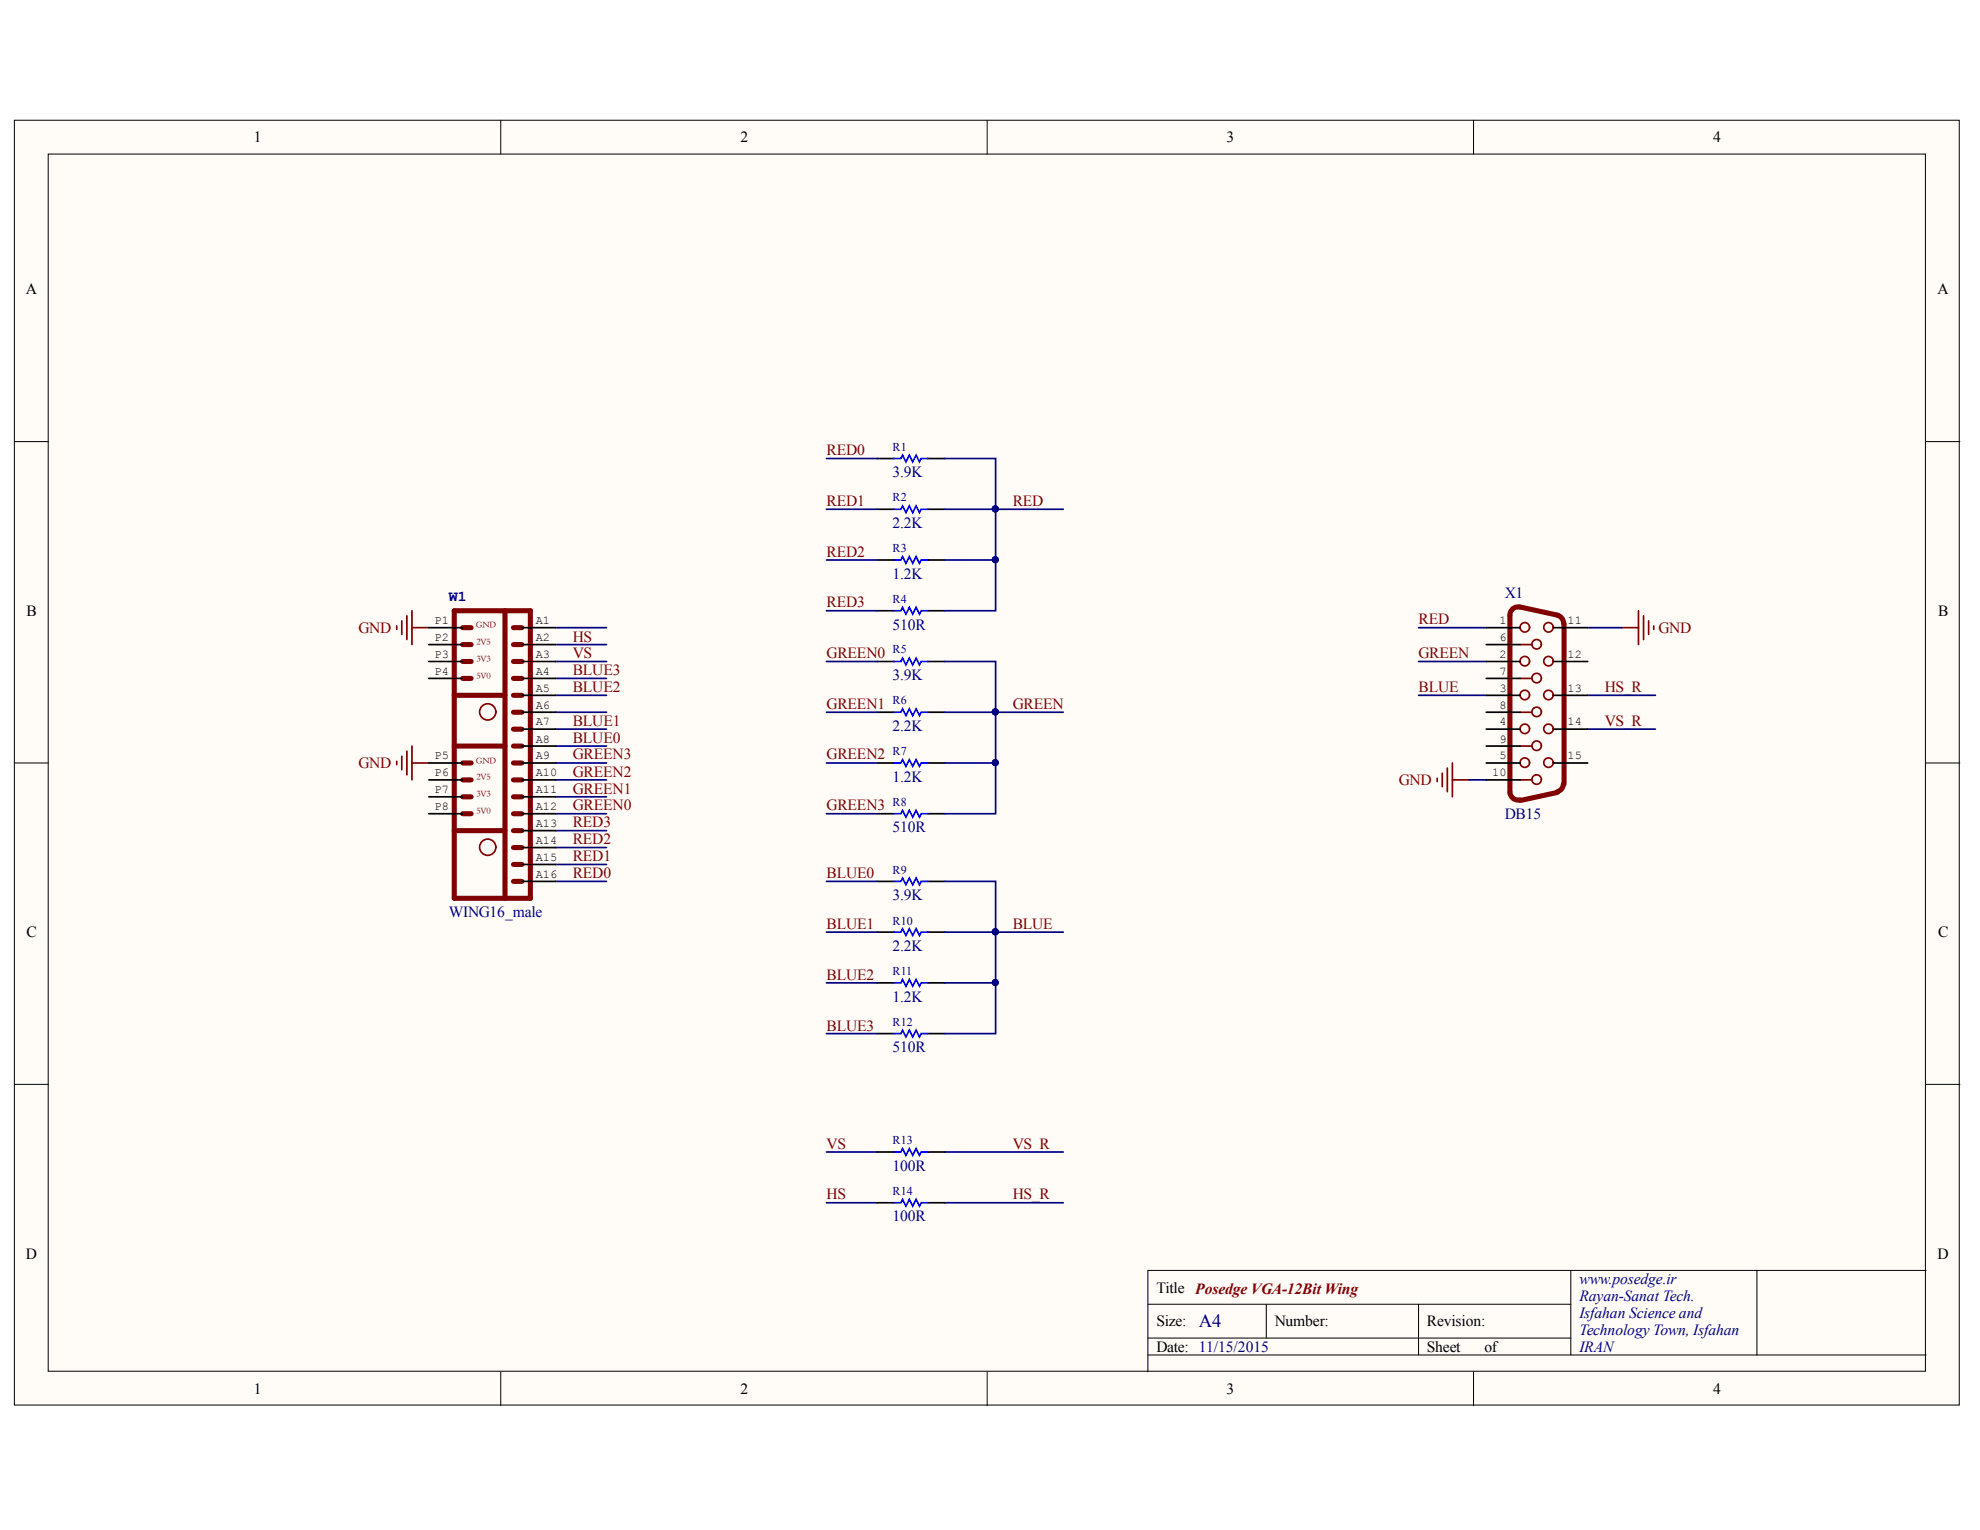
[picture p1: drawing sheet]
<svg xmlns="http://www.w3.org/2000/svg" width="279mm" height="216mm" viewBox="0 0 279 216" stroke-linecap="round" stroke-linejoin="round" font-family="sans-serif">
<g fill="#fffcf8" stroke="#000" stroke-width=".14">
<path d="M2 17h274.5v181.3h-274.5z"/>
<path d="M6.8 21.7h264.9v171.8h-264.9z"/>
</g>
<g fill="none" stroke="#000" stroke-width=".14">
<path d="M70.7 17v4.7M139.3 17v4.7M207.9 17v4.7M2 62.3h4.8M271.8 62.3h4.8M2 107.7h4.8M271.8 107.7h4.8M2 153h4.8M271.8 153h4.8M221.7 179.3v11.9M247.9 179.3h-85.9v14.3M271.8 179.3h-23.9v11.9"/>
<path d="M70.7 193.6v4.8M139.3 193.6v4.8M162 184h59.7M162 191.2h109.8M162 188.8h59.7M178.7 184v4.8M200.2 184v7.2M207.9 193.6v4.8"/>
</g>
<g fill="none" stroke="#800000" stroke-width=".24">
<path d="M56 88.3v.5M56.7 87.6v1.9M57.4 86.9v3.3M58.1 86.2v4.8M58.1 88.6h2.4M214.5 91h1.7M214.5 95.7h1.7M228.8 88.6h2.4M231.2 86.2v4.8M231.9 86.9v3.3M232.6 87.6v1.9M233.4 88.3v.5"/>
<path d="M56 107.4v.5M56.7 106.7v1.9M57.4 106v3.3M58.1 105.3v4.8M58.1 107.7h2.4M202.8 109.8v.5M203.5 109.1v1.9M204.2 108.4v3.3M204.9 107.7v4.7M204.9 110.1h2.4M214.5 110.1h1.7M214.5 100.5h1.7"/>
<path d="M214.5 105.3h1.7"/>
<circle cx="215.2" cy="93.3" r=".67"/>
<circle cx="215.2" cy="88.5" r=".67"/>
<circle cx="215.2" cy="98.1" r=".67"/>
<circle cx="216.8" cy="95.7" r=".67"/>
<circle cx="216.8" cy="90.9" r=".67"/>
<circle cx="218.5" cy="93.3" r=".67"/>
<circle cx="218.5" cy="98.1" r=".67"/>
<circle cx="218.5" cy="88.5" r=".67"/>
<circle cx="68.8" cy="119.6" r="1.15"/>
<circle cx="68.8" cy="100.5" r="1.15"/>
<circle cx="215.2" cy="102.8" r=".67"/>
<circle cx="215.2" cy="107.6" r=".67"/>
<circle cx="216.8" cy="105.2" r=".67"/>
<circle cx="216.8" cy="100.5" r=".67"/>
<circle cx="216.8" cy="110" r=".67"/>
<circle cx="218.5" cy="102.8" r=".67"/>
<circle cx="218.5" cy="107.6" r=".67"/>
</g>
<g fill="none" stroke="#000" stroke-width=".24">
<path d="M123.8 64.7h2.4M123.8 71.9h2.4M123.8 79h2.4M130.9 64.7h2.4M130.9 71.9h2.4M130.9 79h2.4M60.5 93.3h4.8M60.5 95.7h4.8M60.5 91h4.8M60.5 88.6h4.8M73.6 93.3h4.8M73.6 98.1h4.8"/>
<path d="M73.6 95.7h4.8M73.6 91h4.8M73.6 88.6h4.8M123.8 86.2h2.4M123.8 93.3h2.4M130.9 86.2h2.4M130.9 93.3h2.4M209.7 93.3h4.8M209.7 98.1h4.8M209.7 95.7h4.8M209.7 91h4.8M209.7 88.6h4.8"/>
<path d="M219.3 93.3h4.7M219.3 98.1h4.7M219.3 88.6h4.7M60.5 107.7h4.8M60.5 114.8h4.8M60.5 112.4h4.8M60.5 110.1h4.8M73.6 100.5h4.8M73.6 107.7h4.8M73.6 114.8h4.8M73.6 105.3h4.8M73.6 102.9h4.8"/>
<path d="M73.6 119.6h4.8M73.6 117.2h4.8M73.6 112.4h4.8M73.6 110.1h4.8M123.8 100.5h2.4M123.8 107.7h2.4M123.8 114.8h2.4M130.9 100.5h2.4M130.9 107.7h2.4M130.9 114.8h2.4M209.7 100.5h4.8M209.7 107.7h4.8"/>
<path d="M209.7 105.3h4.8M209.7 102.9h4.8M209.7 110.1h4.8M219.3 107.7h4.7M219.3 102.9h4.7M73.6 124.4h4.8M73.6 122h4.8M123.8 124.4h2.4M123.8 131.5h2.4M123.8 138.7h2.4M130.9 124.4h2.4M130.9 131.5h2.4"/>
<path d="M130.9 138.7h2.4M123.8 145.9h2.4M130.9 145.9h2.4M123.8 162.6h2.4M123.8 169.7h2.4M130.9 162.6h2.4M130.9 169.7h2.4"/>
</g>
<g fill="none" stroke="#00f" stroke-width=".24">
<path d="M126.2 64.7h.9l.3-.5 .4 1 .5-1 .5 1 .5-1 .4 1 .3-.5h.9M126.2 71.9h.9l.3-.5 .4 .9 .5-.9 .5 .9 .5-.9 .4 .9 .3-.4h.9M126.2 79h.9l.3-.5 .4 1 .5-1 .5 1 .5-1 .4 1 .3-.5h.9M126.2 86.2h.9l.3-.5 .4 1 .5-1 .5 1 .5-1 .4 1 .3-.5h.9M126.2 93.3h.9l.3-.4 .4 .9 .5-.9 .5 .9 .5-.9 .4 .9 .3-.5h.9M126.2 100.5h.9l.3-.5 .4 1 .5-1 .5 1 .5-1 .4 1 .3-.5h.9M126.2 107.7h.9l.3-.5 .4 .9 .5-.9 .5 .9 .5-.9 .4 .9 .3-.4h.9M126.2 114.8h.9l.3-.5 .4 1 .5-1 .5 1 .5-1 .4 1 .3-.5h.9M126.2 124.4h.9l.3-.5 .4 1 .5-1 .5 1 .5-1 .4 1 .3-.5h.9M126.2 131.5h.9l.3-.4 .4 .9 .5-.9 .5 .9 .5-.9 .4 .9 .3-.5h.9M126.2 138.7h.9l.3-.5 .4 1 .5-1 .5 1 .5-1 .4 1 .3-.5h.9M126.2 145.9h.9l.3-.5 .4 .9 .5-.9 .5 .9 .5-.9 .4 .9 .3-.4h.9"/>
<path d="M126.2 162.6h.9l.3-.5 .4 .9 .5-.9 .5 .9 .5-.9 .4 .9 .3-.4h.9M126.2 169.7h.9l.3-.5 .4 1 .5-1 .5 1 .5-1 .4 1 .3-.5h.9"/>
</g>
<g fill="none" stroke="#000080" stroke-width=".24">
<path d="M116.6 64.7h7.2M116.6 71.9h7.2M116.6 79h7.2M133.3 64.7h7.2v7.2h-7.2M140.5 79v7.2h-7.2M150 71.9h-9.5v7.1h-7.2M78.4 88.6h7.2M78.4 91h7.2M78.4 93.3h7.2M78.4 95.7h7.2M78.4 98.1h7.2M116.6 93.3h7.2"/>
<path d="M116.6 86.2h7.2M133.3 93.3h7.2v7.2h-7.2M200.2 88.6h9.5M200.2 93.3h9.5M200.2 98.1h9.5M224 88.6h4.8M224 98.1h9.6M78.4 102.9h7.2M78.4 105.3h7.2M78.4 100.5h7.2M78.4 110.1h7.2M78.4 107.7h7.2"/>
<path d="M78.4 114.8h7.2M78.4 117.2h7.2M78.4 119.6h7.2M78.4 112.4h7.2M116.6 100.5h7.2M116.6 107.7h7.2M116.6 114.8h7.2M140.5 107.7v7.1h-7.2M150 100.5h-9.5v7.2h-7.2M207.3 110.1h2.4M224 102.9h9.6M78.4 124.4h7.2"/>
<path d="M78.4 122h7.2M116.6 124.4h7.2M116.6 131.5h7.2M116.6 138.7h7.2M133.3 124.4h7.2v7.1h-7.2M140.5 138.7v7.2h-7.2M150 131.5h-9.5v7.2h-7.2M116.6 145.9h7.2M116.6 169.7h7.2M116.6 162.6h7.2M133.3 169.7h16.7M133.3 162.6h16.7"/>
</g>
<g fill="#000080" stroke="#000080" stroke-width=".14">
<circle cx="140.4" cy="71.8" r=".43"/>
<circle cx="140.4" cy="79" r=".43"/>
<circle cx="140.4" cy="100.5" r=".43"/>
<circle cx="140.4" cy="107.6" r=".43"/>
<circle cx="140.4" cy="131.5" r=".43"/>
<circle cx="140.4" cy="138.6" r=".43"/>
</g>
<g fill="none" stroke="#800000" stroke-width=".72">
<path d="M64.1 86.2h10.7v40.6h-10.7zM64.1 98.1h7.2M65.3 95.7h1.2M65.3 93.3h1.2M65.3 91h1.2M65.3 88.6h1.2M71.3 86.2v40.6M72.5 95.7h1.1M72.5 98.1h1.1M72.5 93.3h1.1M72.5 91h1.1M72.5 88.6h1.1"/>
<path d="M214.5 85.7a1.15 1.15 0 0 0-1.4 1.1v25a1.15 1.15 0 0 0 1.4 1.1M214.5 85.7l5.3 1.1a1.16 1.16 0 0 1 .8 1.2M220.7 88v22.6M64.1 105.3h7.2M64.1 117.2h7.2M65.3 114.8h1.2M65.3 112.4h1.2M65.3 110.1h1.2M65.3 107.7h1.2M72.5 105.3h1.1M72.5 100.5h1.1M72.5 102.9h1.1"/>
<path d="M72.5 119.6h1.1M72.5 114.8h1.1M72.5 117.2h1.1M72.5 112.4h1.1M72.5 110.1h1.1M72.5 107.7h1.1M219.8 111.8l-5.3 1.2M220.6 110.6a1.15 1.15 0 0 1-.9 1.1M72.5 124.4h1.1M72.5 122h1.1"/>
</g>
<text font-size="2.6" fill="#000080" x="169.2" y="187.3">A4</text>
<g font-size="2.2">
<text x="35.8" y="20.1">1</text>
<text x="104.5" y="20.1">2</text>
<text x="173.1" y="20.1">3</text>
<text x="241.7" y="20.1">4</text>
<text x="3.6" y="41.5">A</text>
<text x="273.4" y="41.5">A</text>
<text x="3.7" y="86.9">B</text>
<text x="273.5" y="86.9">B</text>
<text x="3.7" y="132.2">C</text>
<text x="273.5" y="132.2">C</text>
<text x="3.6" y="177.6">D</text>
<text x="273.4" y="177.6">D</text>
<text x="163.2" y="182.4">Title Posedge VGA-12Bit Wing</text>
<text x="163.2" y="187.1">Size:</text>
<text x="163.2" y="190.8">Date: 11/15/2015</text>
<text x="179.9" y="187.1">Number:</text>
<text x="201.4" y="187.1">Revision:</text>
<text x="201.4" y="190.8">Sheet</text>
<text x="209.5" y="190.8">of</text>
<text x="35.8" y="196.7">1</text>
<text x="104.5" y="196.7">2</text>
<text x="173.1" y="196.7">3</text>
<text x="241.7" y="196.7">4</text>
</g>
<g font-size="2.2" fill="#800000">
<text x="116.6" y="64.3">RED0</text>
<text x="116.6" y="71.4">RED1</text>
<text x="142.9" y="71.4">RED</text>
<text x="116.6" y="78.5">RED2</text>
<text x="50.6" y="89.3">GND</text>
<text x="116.6" y="85.7">RED3</text>
<text x="200.2" y="88.1">RED</text>
<text x="234" y="89.3">GND</text>
<text x="80.8" y="92.9">VS</text>
<text x="80.8" y="90.5">HS</text>
<text x="80.8" y="95.3">BLUE3</text>
<text x="116.6" y="92.9">GREEN0</text>
<text x="200.2" y="92.9">GREEN</text>
<text x="80.8" y="97.6">BLUE2</text>
<text x="116.6" y="100.1">GREEN1</text>
<text x="142.9" y="100.1">GREEN</text>
<text x="200.2" y="97.6">BLUE</text>
<text x="226.4" y="97.6">HS_R</text>
<text x="80.8" y="107.2">GREEN3</text>
<text x="80.8" y="102.4">BLUE1</text>
<text x="80.8" y="104.8">BLUE0</text>
<text x="116.6" y="107.2">GREEN2</text>
<text x="226.4" y="102.4">VS_R</text>
<text x="50.6" y="108.4">GND</text>
<text x="80.8" y="112">GREEN1</text>
<text x="80.8" y="109.6">GREEN2</text>
<text x="197.4" y="110.8">GND</text>
<text x="80.8" y="114.3">GREEN0</text>
<text x="80.8" y="119.2">RED2</text>
<text x="80.8" y="116.7">RED3</text>
<text x="116.6" y="114.3">GREEN3</text>
<text x="80.8" y="123.9">RED0</text>
<text x="80.8" y="121.5">RED1</text>
<text x="116.6" y="123.9">BLUE0</text>
<text x="116.6" y="131.1">BLUE1</text>
<text x="142.9" y="131.1">BLUE</text>
<text x="116.6" y="138.2">BLUE2</text>
<text x="116.6" y="145.4">BLUE3</text>
<text x="116.6" y="162.1">VS</text>
<text x="142.9" y="162.1">VS_R</text>
<text x="116.6" y="169.2">HS</text>
<text x="142.9" y="169.2">HS_R</text>
</g>
<g font-size="2.2" fill="#000080">
<text x="125.9" y="67.3">3.9K</text>
<text x="125.9" y="74.5">2.2K</text>
<text x="125.9" y="81.7">1.2K</text>
<text x="125.9" y="88.8">510R</text>
<text x="212.3" y="84.4">X1</text>
<text x="125.9" y="96">3.9K</text>
<text x="125.9" y="103.1">2.2K</text>
<text x="125.9" y="110.3">1.2K</text>
<text x="125.9" y="117.5">510R</text>
<text x="212.3" y="115.6">DB15</text>
<text x="63.3" y="129.4">WING16_male</text>
<text x="125.9" y="127">3.9K</text>
<text x="125.9" y="134.2">2.2K</text>
<text x="125.9" y="141.4">1.2K</text>
<text x="125.9" y="148.5">510R</text>
<text x="125.9" y="165.2">100R</text>
<text x="125.9" y="172.4">100R</text>
<text x="222.9" y="181.2">www.posedge.ir</text>
<text x="222.9" y="183.6">Rayan-Sanat Tech.</text>
<text x="222.9" y="186">Isfahan Science and</text>
<text x="222.9" y="188.3">TechnologyTown, Isfahan</text>
<text x="222.9" y="190.8">IRAN</text>
</g>
<text font-size="2.1" fill="#000080" x="63.3" y="84.9">W1</text>
<g font-size="1.7" fill="#000080">
<text x="125.9" y="63.6">R1</text>
<text x="125.9" y="70.8">R2</text>
<text x="125.9" y="77.9">R3</text>
<text x="125.9" y="85.1">R4</text>
<text x="125.9" y="92.2">R5</text>
<text x="125.9" y="99.4">R6</text>
<text x="125.9" y="106.6">R7</text>
<text x="125.9" y="113.7">R8</text>
<text x="125.9" y="123.3">R9</text>
<text x="125.9" y="130.5">R10</text>
<text x="125.9" y="137.6">R11</text>
<text x="125.9" y="144.7">R12</text>
<text x="125.9" y="161.5">R13</text>
<text x="125.9" y="168.6">R14</text>
</g>
<g font-size="1.7">
<text x="61.3" y="88.1">P1</text>
<text x="75.6" y="88.1">A1</text>
<text x="211.6" y="88.1">1</text>
<text x="221.2" y="88.1">11</text>
<text x="61.3" y="95.3">P4</text>
<text x="61.3" y="92.8">P3</text>
<text x="61.3" y="90.4">P2</text>
<text x="75.6" y="95.3">A4</text>
<text x="75.6" y="92.8">A3</text>
<text x="75.6" y="90.4">A2</text>
<text x="211.6" y="92.8">2</text>
<text x="211.6" y="90.4">6</text>
<text x="211.6" y="95.3">7</text>
<text x="221.2" y="92.8">12</text>
<text x="75.6" y="100">A6</text>
<text x="75.6" y="97.6">A5</text>
<text x="211.6" y="97.6">3</text>
<text x="211.6" y="100">8</text>
<text x="221.2" y="97.6">13</text>
<text x="61.3" y="107.2">P5</text>
<text x="75.6" y="104.8">A8</text>
<text x="75.6" y="102.3">A7</text>
<text x="75.6" y="107.2">A9</text>
<text x="211.6" y="102.3">4</text>
<text x="211.6" y="107.2">5</text>
<text x="211.6" y="104.8">9</text>
<text x="221.2" y="102.3">14</text>
<text x="221.2" y="107.2">15</text>
<text x="61.3" y="111.9">P7</text>
<text x="61.3" y="109.5">P6</text>
<text x="75.6" y="111.9">A11</text>
<text x="75.6" y="109.5">A10</text>
<text x="210.6" y="109.5">10</text>
<text x="61.3" y="114.3">P8</text>
<text x="75.6" y="119.1">A14</text>
<text x="75.6" y="116.7">A13</text>
<text x="75.6" y="114.3">A12</text>
<text x="75.6" y="123.9">A16</text>
<text x="75.6" y="121.5">A15</text>
</g>
<g font-size="1.3" fill="#800000">
<text x="67.1" y="88.7">GND</text>
<text x="67.2" y="91">2V5</text>
<text x="67.2" y="93.4">3V3</text>
<text x="67.2" y="95.8">5V0</text>
<text x="67.1" y="107.8">GND</text>
<text x="67.2" y="110.1">2V5</text>
<text x="67.2" y="112.5">3V3</text>
<text x="67.2" y="114.9">5V0</text>
</g>
</svg>
